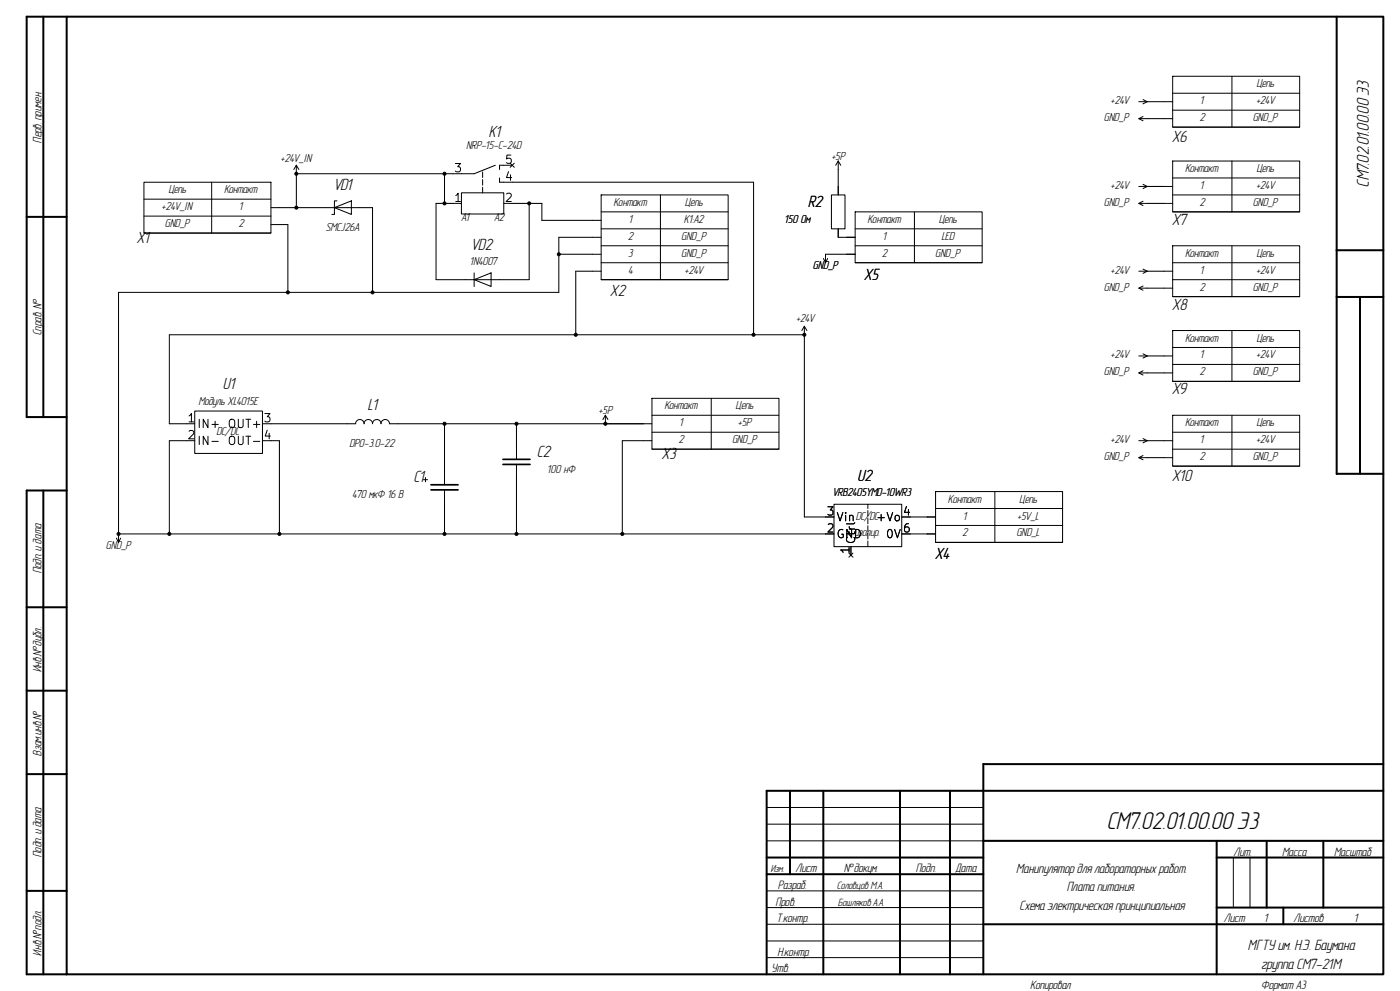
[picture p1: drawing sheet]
<svg xmlns="http://www.w3.org/2000/svg" width="420mm" height="297mm" viewBox="0 0 420 297" stroke-linecap="round" stroke-linejoin="round" font-family="sans-serif">
<g fill="none" stroke="#000" stroke-width=".6">
<path d="M13 5v120M20 5h395v287h-395zM20 5h-12v120h12M401 5v137h14M8 65h12M401 75h14M401 89h14M408 89v53M13 147v145M20 147h-12v145h12M8 182h12M8 207h12"/>
<path d="M8 232h12M237 237v25M247 237v55M270 237v55M285 237v55M415 229h-120v63M415 237h-185v55M230 257h65M295 252h120M365 257h50M365 252v40M380 252v20"/>
<path d="M397 252v20M8 267h12M230 262h65M295 277h120M365 272h50M385 272v5"/>
</g>
<g fill="none" stroke="#000" stroke-width=".3">
<path d="M341.6 30.5h10.2M341.6 35.6h10.2M342.9 29.8l1.3 .7-1.3 .6M342.9 34.9l-1.3 .7 1.3 .6M351.8 22.9h38.1v15.2h-38.1zM351.8 27.9h38.1M351.8 33h38.1M351.8 38.1h38.1M369.6 22.9v15.2M43.2 54.6h38.1v15.3h-38.1zM43.2 59.7h38.1M63.5 54.6v15.3"/>
<path d="M88.9 49.5l-.8 1.3M88.9 49.5l.8 1.3M88.9 49.5v12.7M133.3 52.1v8.9M138.4 57.8h12.7v6.3h-12.7zM148.6 49.5l-6.4 2.6h-53.3M149.9 53.3v1.3h76.2v45.7M153.1 48.9l1.2 1.2M153.7 49.5h-3.8v1.3M154.3 48.9l-1.2 1.2M180.3 58.4h38.1v25.4h-38.1zM198.1 58.4v25.4"/>
<path d="M249.4 58.4h4.1v10.2h-4.1zM251.5 48.3l-.8 1.2M251.5 48.3l.7 1.2M251.5 48.3v10.1M341.6 55.9h10.2M342.9 55.2l1.3 .7-1.3 .6M351.8 48.3h38.1v15.2h-38.1zM351.8 53.3h38.1M351.8 58.4h38.1M369.6 48.3v15.2M43.2 64.8h38.1M43.2 69.9h38.1"/>
<path d="M81.3 62.2h30.5v25.4M81.3 67.3h5.1v20.3M100.3 62.2l5.1-2v4.1zM101.1 60.2h-.8v4.1h-.7M138.4 61h-7.6v22.8h27.9v-22.8M151.1 61h11.5v5h17.7M167.6 76.2h12.7M180.3 71.1h-12.7v16.5h-132v75M180.3 63.5h38.1M180.3 68.6h38.1M180.3 73.7h38.1M180.3 78.7h38.1"/>
<path d="M247 77.5l.6 1.2 .7-1.2M251.5 68.6v2.5h5M256.5 63.5h38.1v15.2h-38.1zM256.5 68.6h38.1M256.5 73.7h38.1M256.5 78.7h38.1M256.5 76.2h-8.9v2.5M274.3 63.5v15.2M341.6 61h10.2M342.9 60.3l-1.3 .7 1.3 .6M351.8 73.7h38.1v15.2h-38.1zM351.8 63.5h38.1"/>
<path d="M351.8 78.7h38.1M369.6 73.7v15.2M142.2 83.8l5.1-2v4.1zM142.2 81.8v4.1M180.3 83.8h38.1M180.3 81.3h-7.6v19M241.3 97.8v57.1h8.9M241.3 97.8l-.8 1.3M241.3 97.8l.8 1.3M341.6 81.3h10.2M341.6 86.4h10.2M342.9 85.7l-1.3 .7 1.3 .6"/>
<path d="M342.9 80.6l1.3 .7-1.3 .6M351.8 99.1h38.1v15.2h-38.1zM351.8 83.8h38.1M351.8 88.9h38.1M369.6 99.1v15.2M195.6 119.4h38.1v15.2h-38.1zM213.4 119.4v15.2M241.3 100.3h-190.5v26.7h7.6M341.6 111.8h10.2M341.6 106.7h10.2M342.9 111.1l-1.3 .7 1.3 .6M342.9 106l1.3 .7-1.3 .6"/>
<path d="M351.8 104.1h38.1M351.8 109.2h38.1M351.8 114.3h38.1M58.4 123.2h20.3v12.7h-20.3zM58.4 132.1h-7.6v27.9M78.7 127h28a1.27 1.27 0 0 1 1.2-1.3 1.27 1.27 0 0 1 1.3 1.3 1.27 1.27 0 0 1 1.3-1.3 1.27 1.27 0 0 1 1.3 1.3 1.27 1.27 0 0 1 1.2-1.3 1.27 1.27 0 0 1 1.3 1.3 1.27 1.27 0 0 1 1.3-1.3 1.27 1.27 0 0 1 1.2 1.3h78.8M78.7 132.1h5.1v27.9M133.3 127v18.3M154.9 127v10.7M154.9 139.2v20.8M181.6 124.5l-.8 1.2M181.6 124.5l.8 1.2"/>
<path d="M181.6 124.5v2.5M195.6 132.1h-8.9v27.9M195.6 129.5h38.1M195.6 134.6h38.1M195.6 124.5h38.1M341.6 132.1h10.2M341.6 137.2h10.2M342.9 131.4l1.3 .7-1.3 .6M342.9 136.5l-1.3 .7 1.3 .6M351.8 124.5h38.1v15.2h-38.1zM351.8 129.5h38.1M351.8 134.6h38.1"/>
<path d="M351.8 139.7h38.1M369.6 124.5v15.2M127 143.8h1.3M127.6 143.1v1.3M133.3 146.8v13.2M250.2 151.1h20.3v12.7h-20.3zM270.5 154.9h10.2M280.7 147.3h38.1v15.3h-38.1zM280.7 152.4h38.1M280.7 157.5h38.1M298.4 147.3v15.3M34.9 161.3l.7 1.3 .6-1.3"/>
<path d="M35.6 160h214.6M254.7 165.8l1.2 1.2M255.3 163.8v2.6M255.9 165.8l-1.2 1.2M270.5 160h10.2M280.7 162.6h38.1M230 252h65M230 247h65M230 242h65M370 257v15M375 257v15M230 277h65"/>
<path d="M230 272h65M230 267h65M230 287h65M230 282h65"/>
</g>
<path d="M150.9 137.7h8.1M150.9 139.2h8.1M129.3 145.3h8.1M129.3 146.8h8.1" fill="none" stroke="#000" stroke-width=".51"/>
<path d="M144.8 57.8v-6.4M260.3 163.8v-12.7" fill="none" stroke="#000" stroke-width=".3" stroke-dasharray="1.7 .6"/>
<g fill="#000" stroke="#000" stroke-width=".3">
<circle cx="88.9" cy="52.1" r=".46"/>
<circle cx="133.3" cy="52.1" r=".46"/>
<circle cx="88.9" cy="62.2" r=".46"/>
<circle cx="133.3" cy="61" r=".46"/>
<circle cx="158.7" cy="61" r=".46"/>
<circle cx="167.6" cy="76.2" r=".46"/>
<circle cx="86.4" cy="87.6" r=".46"/>
<circle cx="111.8" cy="87.6" r=".46"/>
<circle cx="172.7" cy="100.3" r=".46"/>
<circle cx="226.1" cy="100.3" r=".46"/>
<circle cx="241.3" cy="100.3" r=".46"/>
<circle cx="133.3" cy="127" r=".46"/>
<circle cx="154.9" cy="127" r=".46"/>
<circle cx="181.6" cy="127" r=".46"/>
<circle cx="35.6" cy="160" r=".46"/>
<circle cx="50.8" cy="160" r=".46"/>
<circle cx="83.8" cy="160" r=".46"/>
<circle cx="133.3" cy="160" r=".46"/>
<circle cx="154.9" cy="160" r=".46"/>
<circle cx="186.7" cy="160" r=".46"/>
</g>
<text font-size="7.3" x="332.2" y="248.3">СМ7.02.01.00.00 Э3</text>
<text font-size="5.1" x="410.7" y="56" transform="rotate(-90 410.7 56)">СМ7.02.01.00.00 Э3</text>
<g font-size="4.9">
<text x="146.8" y="41.2">K1</text>
<text x="351.8" y="42.5">X6</text>
<text x="100.3" y="56.9">VD1</text>
<text x="242.5" y="62">R2</text>
<text x="351.8" y="67.4">X7</text>
<text x="41.1" y="72.8">X1</text>
<text x="141.6" y="75">VD2</text>
<text x="259.3" y="83.9">X5</text>
<text x="183.1" y="88.7">X2</text>
<text x="351.8" y="93">X8</text>
<text x="67" y="116.6">U1</text>
<text x="351.8" y="118.2">X9</text>
<text x="110.5" y="123">L1</text>
<text x="161.3" y="136.9">C2</text>
<text x="198.6" y="137.6">X3</text>
<text x="124.2" y="144.6">C1</text>
<text x="257.3" y="144.1">U2</text>
<text x="351.8" y="144.1">X10</text>
<text x="280.7" y="167.4">X4</text>
</g>
<g font-size="4.5">
<text x="374.5" y="284.9">МГТУ им. Н.Э. Баумана</text>
<text x="378.5" y="290.5">группа СМ7-21М</text>
</g>
<g font-size="4">
<text x="305" y="261.5">Манипулятор для лабораторных работ.</text>
<text x="320.1" y="267.2">Плата питания.</text>
<text x="306" y="272.8">Схема электрическая принципиальная</text>
</g>
<g font-size="3.7">
<text x="12.4" y="42.7" transform="rotate(-90 12.4 42.7)">Перв. примен.</text>
<text x="12.4" y="100.5" transform="rotate(-90 12.4 100.5)">Справ. N°</text>
<text x="12.4" y="171.9" transform="rotate(-90 12.4 171.9)">Подп. и дата</text>
<text x="12.4" y="201.5" transform="rotate(-90 12.4 201.5)">Инв.N°дубл.</text>
<text x="12.4" y="226.4" transform="rotate(-90 12.4 226.4)">Взам.инв.N°</text>
<text x="12.4" y="256.9" transform="rotate(-90 12.4 256.9)">Подп. и дата</text>
<text x="370.1" y="256.4">Лит.</text>
<text x="384.7" y="256.4">Масса</text>
<text x="400.3" y="256.4">Масштаб</text>
<text x="238.7" y="261.4">Лист</text>
<text x="253.3" y="261.4">N°докум.</text>
<text x="274.8" y="261.4">Подп.</text>
<text x="286.7" y="261.4">Дата</text>
<text x="233.5" y="266.4">Разраб.</text>
<text x="232.7" y="271.4">Пров.</text>
<text x="233" y="276.4">Т.контр.</text>
<text x="367.3" y="276.4">Лист</text>
<text x="379.3" y="276.4">1</text>
<text x="388.1" y="276.4">Листов</text>
<text x="406.3" y="276.4">1</text>
<text x="12.4" y="286.5" transform="rotate(-90 12.4 286.5)">Инв.N°подл.</text>
<text x="233.4" y="286.4">Н.контр.</text>
<text x="231.5" y="291.4">Утв.</text>
<text x="309.2" y="296.4">Копировал</text>
<text x="378.4" y="296.4">Формат A3</text>
</g>
<g font-size="3.5">
<text x="377" y="26.2">Цепь</text>
<text x="333.3" y="31.2">+24V</text>
<text x="360.2" y="31.2">1</text>
<text x="376.9" y="31.2">+24V</text>
<text x="331.3" y="36.3">GND_P</text>
<text x="359.9" y="36.3">2</text>
<text x="375.9" y="36.3">GND_P</text>
<text x="140" y="44.7">NRP-15-C-24D</text>
<text x="84.3" y="48.5">+24V_IN</text>
<text x="249.5" y="48">+5P</text>
<text x="355.6" y="51.6">Контакт</text>
<text x="377" y="51.6">Цепь</text>
<text x="50.6" y="57.9">Цепь</text>
<text x="67.3" y="57.9">Контакт</text>
<text x="333.3" y="56.6">+24V</text>
<text x="360.2" y="56.6">1</text>
<text x="376.9" y="56.6">+24V</text>
<text x="48.6" y="63">+24V_IN</text>
<text x="71.9" y="63">1</text>
<text x="184.2" y="61.7">Контакт</text>
<text x="205.6" y="61.7">Цепь</text>
<text x="331.3" y="61.7">GND_P</text>
<text x="359.9" y="61.7">2</text>
<text x="375.9" y="61.7">GND_P</text>
<text x="49.5" y="68.1">GND_P</text>
<text x="71.6" y="68.1">2</text>
<text x="97.9" y="69.3">SMCJ26A</text>
<text x="138.5" y="66.2">A1</text>
<text x="148.3" y="66.2">A2</text>
<text x="188.4" y="71.9">2</text>
<text x="188.7" y="66.8">1</text>
<text x="204.5" y="71.9">GND_P</text>
<text x="205.3" y="66.8">K1:A2</text>
<text x="235.5" y="66.8">150 Ом</text>
<text x="260.4" y="66.8">Контакт</text>
<text x="264.9" y="71.9">1</text>
<text x="281.8" y="66.8">Цепь</text>
<text x="282.5" y="71.9">LED</text>
<text x="188.5" y="77">3</text>
<text x="204.5" y="77">GND_P</text>
<text x="264.6" y="77">2</text>
<text x="280.7" y="77">GND_P</text>
<text x="355.6" y="77">Контакт</text>
<text x="377" y="77">Цепь</text>
<text x="141" y="79.5">1N4007</text>
<text x="188.5" y="82">4</text>
<text x="205.5" y="82">+24V</text>
<text x="244" y="80.8">GND_P</text>
<text x="333.3" y="82">+24V</text>
<text x="360.2" y="82">1</text>
<text x="376.9" y="82">+24V</text>
<text x="331.3" y="87.1">GND_P</text>
<text x="359.9" y="87.1">2</text>
<text x="375.9" y="87.1">GND_P</text>
<text x="238.9" y="96.5">+24V</text>
<text x="333.3" y="107.4">+24V</text>
<text x="355.6" y="102.4">Контакт</text>
<text x="360.2" y="107.4">1</text>
<text x="376.9" y="107.4">+24V</text>
<text x="377" y="102.4">Цепь</text>
<text x="331.3" y="112.5">GND_P</text>
<text x="359.9" y="112.5">2</text>
<text x="375.9" y="112.5">GND_P</text>
<text x="59.6" y="121.4">Модуль XL4015E</text>
<text x="179.7" y="124.2">+5P</text>
<text x="199.4" y="122.7">Контакт</text>
<text x="220.8" y="122.7">Цепь</text>
<text x="65" y="130.3">DC/DC</text>
<text x="204" y="127.8">1</text>
<text x="221.4" y="127.8">+5P</text>
<text x="355.6" y="127.8">Контакт</text>
<text x="377" y="127.8">Цепь</text>
<text x="104.9" y="134.1">DPO-3.0-22</text>
<text x="203.7" y="132.8">2</text>
<text x="219.7" y="132.8">GND_P</text>
<text x="331.3" y="137.9">GND_P</text>
<text x="333.3" y="132.8">+24V</text>
<text x="359.9" y="137.9">2</text>
<text x="360.2" y="132.8">1</text>
<text x="375.9" y="137.9">GND_P</text>
<text x="376.9" y="132.8">+24V</text>
<text x="164.3" y="141.7">100 нФ</text>
<text x="105.8" y="149.3">470 мкФ 16 В</text>
<text x="250" y="148.6">VRB2405YMD-10WR3</text>
<text x="256.8" y="155.7">DC/DC</text>
<text x="284.5" y="150.6">Контакт</text>
<text x="289.1" y="155.7">1</text>
<text x="305.3" y="155.7">+5V_L</text>
<text x="305.9" y="150.6">Цепь</text>
<text x="256.4" y="160.8">изолир.</text>
<text x="288.8" y="160.8">2</text>
<text x="305" y="160.8">GND_L</text>
<text x="31.9" y="164.6">GND_P</text>
</g>
<text font-size="3.2" x="251.1" y="266.4">Соловцов М.А.</text>
<g font-size="3.1">
<text x="231.3" y="261.4">Изм.</text>
<text x="251.5" y="271.4">Бошляков А.А.</text>
</g>
<g font-size="2.5">
<text x="136" y="52.3">3</text>
<text x="151.2" y="49.7">5</text>
<text x="151.2" y="54.8">4</text>
<text x="136" y="61.2">1</text>
<text x="151.2" y="61.2">2</text>
<text x="56" y="127.2">1</text>
<text x="58.9" y="128.9">IN+</text>
<text x="68" y="128.9">OUT+</text>
<text x="78.8" y="127.2">3</text>
<text x="56" y="132.3">2</text>
<text x="58.9" y="134">IN-</text>
<text x="68" y="134">OUT-</text>
<text x="78.8" y="132.3">4</text>
<text x="247.8" y="155.1">3</text>
<text x="270.6" y="155.1">4</text>
<text x="247.8" y="160.2">2</text>
<text x="250.7" y="161.9">GND</text>
<text x="250.7" y="156.9">Vin</text>
<text x="262.5" y="156.9">+Vo</text>
<text x="265.5" y="161.9">0V</text>
<text x="270.6" y="160.2">6</text>
<text x="255.5" y="166.3" transform="rotate(-90 255.5 166.3)">1</text>
<text x="257.2" y="163.3" transform="rotate(-90 257.2 163.3)">Ctrl</text>
</g>
</svg>
